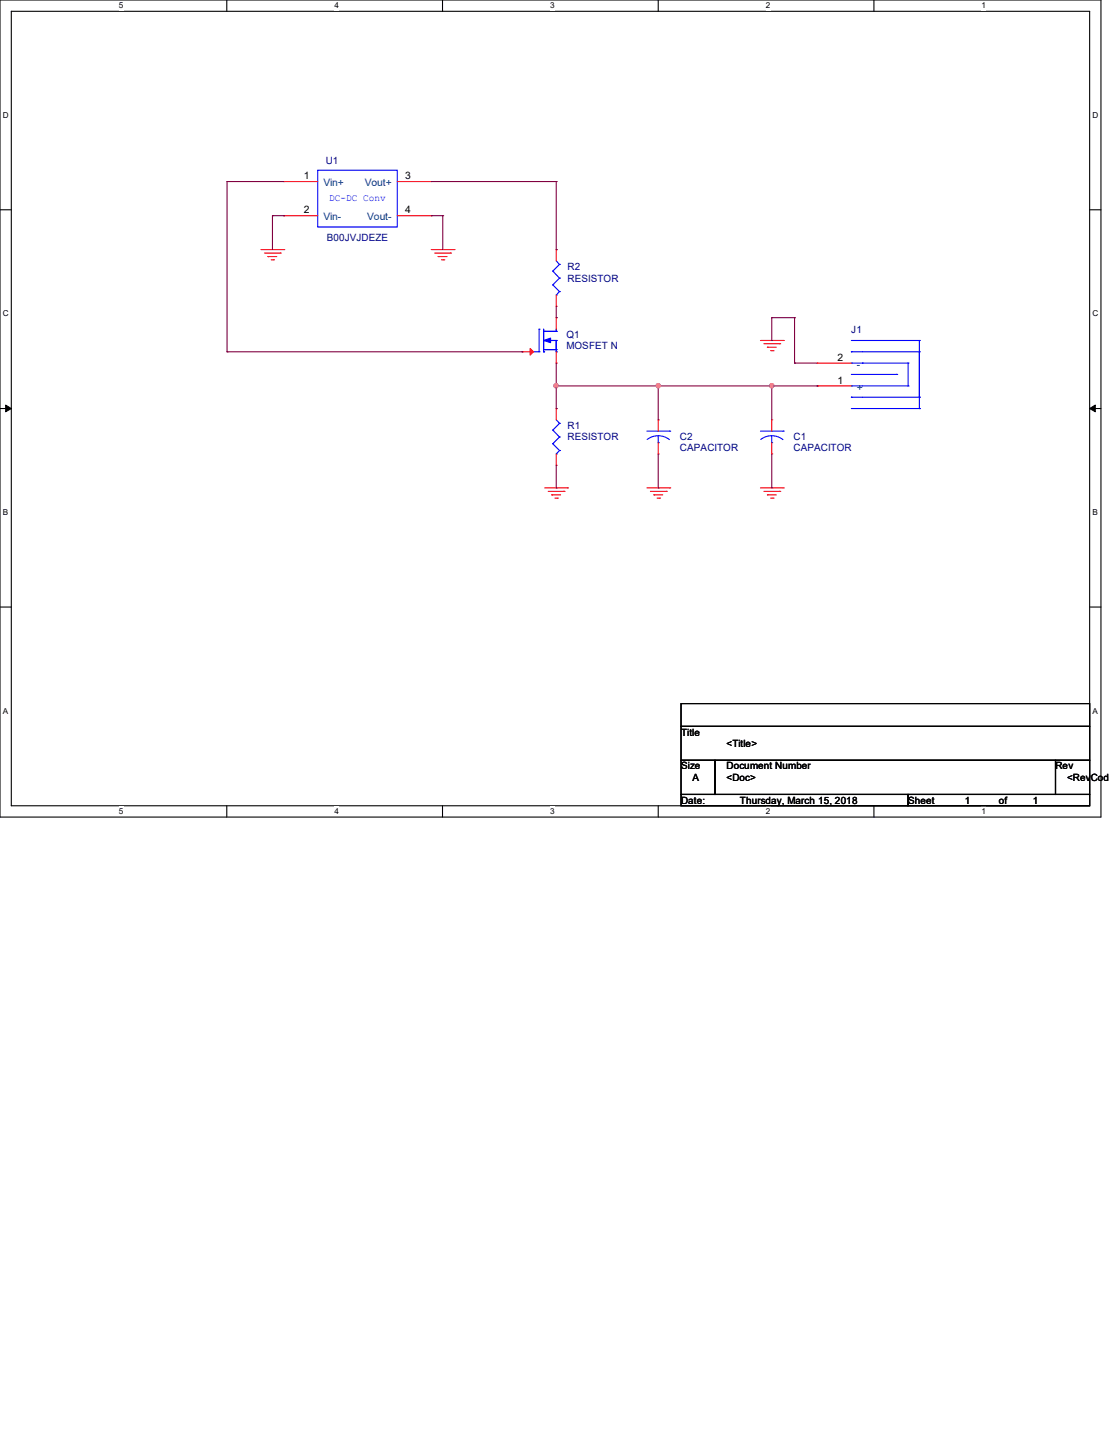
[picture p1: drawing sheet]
<svg xmlns="http://www.w3.org/2000/svg" width="216mm" height="279mm" viewBox="0 0 216 279" stroke-linecap="round" stroke-linejoin="round" font-family="sans-serif">
<path d="M0 0h214.3v159.1h-214.3zM2.2 2.2h209.9v154.7h-209.9z" fill="none" stroke="#000" stroke-width=".21"/>
<g fill="#fff">
<path d="M23.2 .2h.8v1.8h-.8z"/>
<path d="M23.2 157.1h.8v1.8h-.8z"/>
</g>
<path d="M44.2 0v2.2M44.2 156.9v2.2" fill="none" stroke="#000" stroke-width=".21"/>
<g fill="#fff">
<path d="M65.1 .2h.9v1.8h-.9z"/>
<path d="M65.1 157.1h.9v1.8h-.9z"/>
</g>
<path d="M86.1 0v2.2M86.1 156.9v2.2" fill="none" stroke="#000" stroke-width=".21"/>
<g fill="#fff">
<path d="M107.1 .2h.9v1.8h-.9z"/>
<path d="M107.1 157.1h.9v1.8h-.9z"/>
</g>
<path d="M128.1 0v2.2M128.1 156.9v2.2" fill="none" stroke="#000" stroke-width=".21"/>
<g fill="#fff">
<path d="M149.1 .2h.9v1.8h-.9z"/>
<path d="M149.1 157.1h.9v1.8h-.9z"/>
</g>
<path d="M170.1 0v2.2M170.1 156.9v2.2" fill="none" stroke="#000" stroke-width=".21"/>
<g fill="#fff">
<path d="M191.1 .2h.9v1.8h-.9z"/>
<path d="M191.1 157.1h.9v1.8h-.9z"/>
<path d="M.6 21.5h1.1v1.8h-1.1z"/>
<path d="M212.7 21.5h1.1v1.8h-1.1z"/>
<path d="M.6 60.2h1.1v1.7h-1.1z"/>
<path d="M212.7 60.2h1.1v1.7h-1.1z"/>
</g>
<path d="M0 40.9h2.2M212.1 40.9h2.2" fill="none" stroke="#000" stroke-width=".21"/>
<g fill="#fff">
<path d="M.6 98.8h1v1.8h-1z"/>
<path d="M212.7 98.8h1v1.8h-1z"/>
</g>
<path d="M0 79.5h2.2M212.1 79.5h2.2" fill="none" stroke="#000" stroke-width=".21"/>
<path d="M1.1 78.9l1.1 .6-1.1 .7zM212.1 79.5l1.1-.6v1.3z" fill="#000" stroke="#000" stroke-width=".19"/>
<g fill="#fff">
<path d="M.6 137.5h1v1.8h-1z"/>
<path d="M212.7 137.5h1v1.8h-1z"/>
</g>
<path d="M0 118.2h2.2M212.1 118.2h2.2M132.6 137h79.5v4.4h-79.5zM132.6 141.4h79.5v6.6h-79.5zM132.6 148h6.6v6.7h-6.6zM132.6 154.7h44.2v2.2h-44.2zM139.2 148h66.3v6.7h-66.3zM176.8 154.7h35.3v2.2h-35.3zM205.5 148h6.6v6.7h-6.6z" fill="none" stroke="#000" stroke-width=".21"/>
<g fill="none" stroke="#f00" stroke-width=".21">
<path d="M55.2 35.3h.1M55.2 35.3h6.6M77.3 35.3h6.6M83.9 35.3h.1M50.8 48.6h4.4M51.5 49.3h3.1M52.2 50h.1M52.2 50h1.7M52.8 50.6h.5M53.3 50.6h.1M54.6 49.3h.1M55.2 48.6h.1"/>
<path d="M55.2 42h.1M55.2 42h6.6M77.3 42h6.6M83.9 42h.1M83.9 48.6h4.5M84.6 49.3h3.1M85.3 50h.1M85.3 50h1.7M85.9 50.6h.5M86.4 50.6h.1M87.7 49.3h.1M88.4 48.6h.1"/>
<path d="M108.3 48.6h.1M108.3 59.6h.1M108.3 48.6v2.2M108.3 57.4v2.2M101.6 68.5h.1M101.6 68.5h2.2M108.3 70.7h.1M108.3 61.8h.1M108.3 79.5h.1M108.3 61.8v2.3M108.3 68.5v2.2M108.3 79.5v2.2"/>
<path d="M148 66.3h4.5M148.7 66.9h3.1M149.4 67.6h.1M149.4 67.6h1.7M150 68.3h.5M150.5 68.3h.1M151.8 66.9h.1M152.5 66.3h.1M159.1 75.1h.1M159.1 70.7h.1M159.1 75.1h6.6M159.1 70.7h6.6"/>
<path d="M106 95h4.5M106.7 95.7h3.1M107.4 96.4h.1M107.4 96.4h1.7M108 97h.5M108.3 90.6h.1M108.3 88.4v2.2M108.5 97h.1M109.8 95.7h.1M110.5 95h.1M125.9 95h4.5M126.6 95.7h3.1"/>
<path d="M127.3 96.4h.1M127.3 96.4h1.7M127.9 97h.5M128.1 81.7h.1M128.1 88.4h.1M128.1 81.7v2.2M128.1 86.2v2.2M128.4 97h.1M129.7 95.7h.1M130.4 95h.1M148 95h4.5M148.7 95.7h3.1"/>
<path d="M149.4 96.4h.1M149.4 96.4h1.7M150 97h.5M150.2 81.7h.1M150.2 88.4h.1M150.2 81.7v2.2M150.2 86.2v2.2M150.5 97h.1M151.8 95.7h.1M152.5 95h.1"/>
</g>
<g fill="none" stroke="#00f" stroke-width=".21">
<path d="M61.8 33.1h15.5v11.1h-15.5zM107.6 52.8h.1M107.6 55.5h.1M107.6 52.8l1.3 1.3M107.6 55.5l1.3 1.3M108.3 57.4h.1M108.3 50.8l.6 .7M108.9 51.5h.1M108.9 54.1h.1M108.9 56.8h.1M108.9 51.5l-1.3 1.3M108.9 54.1l-1.3 1.4"/>
<path d="M108.9 56.8l-.6 .6M103.8 68.5h1.1M104.9 68.5h.1M104.9 64.1h.1M104.9 64.1v4.4M105.8 68.5h.1M105.8 64.5h.1M105.8 64.1v4.4M105.8 64.5h2.5M105.8 68.1h2.5M106 64.5h.1M106.9 66.3h1.4"/>
<path d="M108 68.1h.1M108.3 64.5h.1M108.3 66.3h.1M108.3 68.5h.1M108.3 68.1h.1M108.3 64.1v.4M108.3 66.3v2.2M165.7 77.3h.1M165.7 75.1h.1M165.7 70.7h.1M165.7 68.5h.1M165.7 66.3h13.3"/>
<path d="M165.7 68.5h13.3M165.7 77.3h13.3M165.7 75.1h11.1M165.7 70.7h11.1M165.7 72.9h8.9M165.7 79.5h13.3M167.9 70.7h.1M174.6 72.9h.1M176.8 75.1h.1M176.8 70.7h.1M176.8 70.7v4.4M179 77.3h.1"/>
<path d="M179 68.5h.1M179 79.5h.1M179 66.3h.1M179 66.3v13.2M107.6 83.7h.1M107.6 86.4h.1M107.6 83.7l1.3 1.4M107.6 86.4l1.3 1.3M108.3 88.4h.1M108.3 81.7l.6 .7M108.9 82.4h.1M108.9 85.1h.1"/>
<path d="M108.9 87.7h.1M108.9 82.4l-1.3 1.3M108.9 85.1l-1.3 1.3M108.9 87.7l-.6 .7M125.9 83.9h4.5M128.1 86.2h.1M128.1 84.8l1.4 .3 .8 .5M128.1 84.8l-1.3 .3-.8 .5M128.1 84.8v1.4M130.4 83.9h.1M148 83.9h4.5M150.2 86.2h.1"/>
<path d="M150.2 84.8l1.4 .3 .8 .5M150.2 84.8l-1.3 .3-.8 .5M150.2 84.8v1.4M152.5 83.9h.1"/>
</g>
<path d="M105.8 66.3l1.4-.5v.9z" fill="#00f" stroke="#00f" stroke-width=".21"/>
<path d="M103.2 67.9l.6 .6-.6 .6z" fill="#f00" stroke="#f00" stroke-width=".21"/>
<g fill="none" stroke="#800040" stroke-width=".21">
<path d="M44.2 35.3h.1M44.2 35.3h11M44.2 35.3v33.2M83.9 35.3h24.4M108.3 35.3h.1M108.3 35.3v13.3M53 42h.1M53 42h2.2M53 42v6.6M55.2 42h.1M83.9 42h.1M83.9 42h2.3"/>
<path d="M86.2 42h.1M86.2 42v6.6M108.3 48.6h.1M108.3 59.6v2.2M44.2 68.5h.1M44.2 68.5h57.4M101.6 68.5h.1M108.3 61.8h.1M108.3 75.1h.1M108.3 79.5h.1M108.3 70.7v8.8M108.3 75.1h50.8"/>
<path d="M128.1 75.1h.1M128.1 75.1v6.6M150.2 75.1h.1M150.2 61.8h.1M150.2 66.3h.1M150.2 61.8v4.5M150.2 75.1v6.6M150.2 61.8h4.5M154.7 70.7h.1M154.7 61.8h.1M154.7 70.7h4.4M154.7 61.8v8.9"/>
<path d="M159.1 75.1h.1M108.3 95h.1M108.3 90.6v4.4M128.1 95h.1M128.1 88.4v6.6M150.2 95h.1M150.2 88.4v6.6"/>
</g>
<g fill="#f0f" stroke="#f0f" stroke-width=".21">
<circle cx="150.2" cy="75.1" r=".42"/>
<circle cx="128.1" cy="75.1" r=".42"/>
<circle cx="108.2" cy="75.1" r=".42"/>
</g>
<g font-size="2">
<text x="59.2" y="34.9">1</text>
<text x="78.9" y="34.9">3</text>
<text x="59.2" y="41.5">2</text>
<text x="78.9" y="41.5">4</text>
<text x="163.1" y="70.2">2</text>
<text x="163.1" y="74.7">1</text>
</g>
<g font-size="2" fill="#004080">
<text x="62.9" y="36.3">Vin+</text>
<text x="71" y="36.3">Vout+</text>
<text x="62.9" y="42.9">Vin-</text>
<text x="71.5" y="42.9">Vout-</text>
<text x="166.8" y="71.6">-</text>
<text x="166.8" y="76.1">+</text>
</g>
<g font-size="1.9" fill="#000080">
<text x="63.4" y="31.8">U1</text>
<text x="63.6" y="46.9">B00JVJDEZE</text>
<text x="110.5" y="52.6">R2</text>
<text x="110.5" y="54.8">RESISTOR</text>
<text x="110.3" y="65.9">Q1</text>
<text x="165.7" y="64.8">J1</text>
<text x="110.3" y="67.9">MOSFET N</text>
<text x="110.5" y="83.5">R1</text>
<text x="110.5" y="85.7">RESISTOR</text>
<text x="132.4" y="85.7">C2</text>
<text x="132.4" y="87.7">CAPACITOR</text>
<text x="154.5" y="85.7">C1</text>
<text x="154.5" y="87.7">CAPACITOR</text>
</g>
<text font-size="1.9" fill="#00f" x="64.1" y="39.1">DC-DC Conv</text>
<g font-size="1.9">
<text x="132.6" y="143.2">Title</text>
<text x="132.6" y="149.8">Size</text>
<text x="141.4" y="149.8">Document Number</text>
<text x="141.4" y="145.4">&lt;Title&gt;</text>
<text x="205.5" y="149.8">Rev</text>
<text x="134.8" y="152">A</text>
<text x="141.4" y="152">&lt;Doc&gt;</text>
<text x="207.7" y="152">&lt;RevCode</text>
<text x="132.6" y="156.5">Date:</text>
<text x="144.1" y="156.5">Thursday, March 15, 2018</text>
<text x="176.8" y="156.5">Sheet</text>
<text x="187.8" y="156.5">1</text>
<text x="194.4" y="156.5">of</text>
<text x="201.1" y="156.5">1</text>
</g>
<g font-size="1.6">
<text x="23.2" y="1.7">5</text>
<text x="65.1" y="1.7">4</text>
<text x="107.1" y="1.7">3</text>
<text x="149.1" y="1.7">2</text>
<text x="191.1" y="1.7">1</text>
<text x=".6" y="22.9">D</text>
<text x="212.7" y="22.9">D</text>
<text x=".6" y="61.6">C</text>
<text x="212.7" y="61.6">C</text>
<text x=".6" y="100.3">B</text>
<text x="212.7" y="100.3">B</text>
<text x=".6" y="138.9">A</text>
<text x="212.7" y="138.9">A</text>
<text x="23.2" y="158.5">5</text>
<text x="65.1" y="158.5">4</text>
<text x="107.1" y="158.5">3</text>
<text x="149.1" y="158.5">2</text>
<text x="191.1" y="158.5">1</text>
</g>
</svg>
